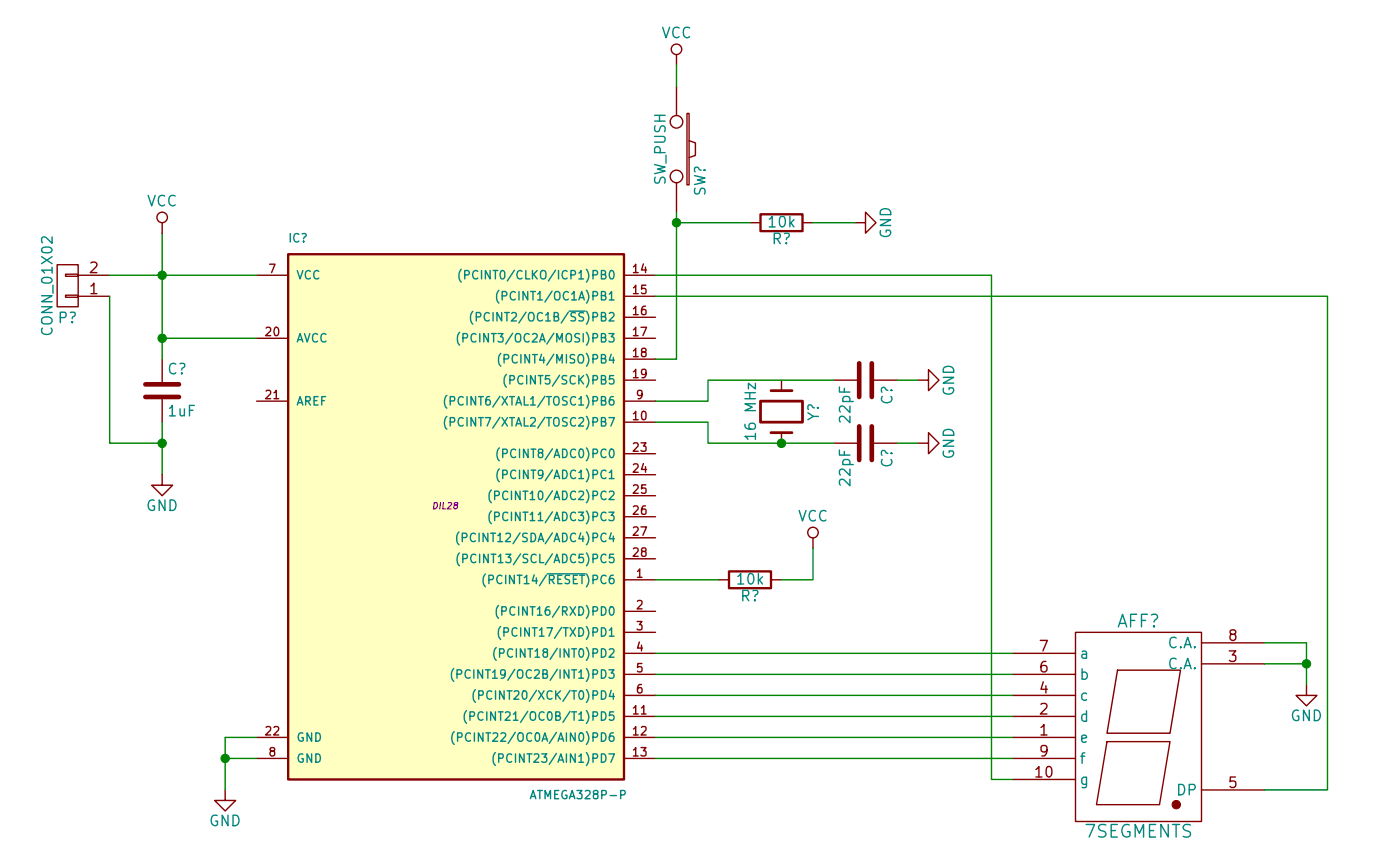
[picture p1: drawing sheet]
EESchema Schematic File Version 2
LIBS:power
LIBS:device
LIBS:transistors
LIBS:conn
LIBS:linear
LIBS:regul
LIBS:74xx
LIBS:cmos4000
LIBS:adc-dac
LIBS:memory
LIBS:xilinx
LIBS:microcontrollers
LIBS:dsp
LIBS:microchip
LIBS:analog_switches
LIBS:motorola
LIBS:texas
LIBS:intel
LIBS:audio
LIBS:interface
LIBS:digital-audio
LIBS:philips
LIBS:display
LIBS:cypress
LIBS:siliconi
LIBS:opto
LIBS:atmel
LIBS:contrib
LIBS:valves
EELAYER 25 0
EELAYER END
$Descr A4 11693 8268
encoding utf-8
Sheet 1 1
Title ""
Date ""
Rev ""
Comp ""
Comment1 ""
Comment2 ""
Comment3 ""
Comment4 ""
$EndDescr
$Comp
L ATMEGA328P-P IC?
U 1 1
P 3300 3450
F 0 "IC?" H 2550 4700 40  0000 L BNN
F 1 "ATMEGA328P-P" H 3700 2050 40  0000 L BNN
F 2 "DIL28" H 3300 3450 30  0000 C CIN
F 3 "" H 3300 3450 60  0000 C CNN
	1    3300 3450
	1    0    0    -1  
$EndComp
$Comp
L R R?
U 1 1
P 4900 2100
F 0 "R?" V 4980 2100 50  0000 C CNN
F 1 "10k" V 4900 2100 50  0000 C CNN
F 2 "" V 4830 2100 30  0000 C CNN
F 3 "" H 4900 2100 30  0000 C CNN
	1    4900 2100
	0    1    1    0   
$EndComp
$Comp
L 7SEGMENTS AFF?
U 1 1
P 6600 4550
F 0 "AFF?" H 6600 5100 60  0000 C CNN
F 1 "7SEGMENTS" H 6600 4100 60  0000 C CNN
F 2 "" H 6600 4550 60  0000 C CNN
F 3 "" H 6600 4550 60  0000 C CNN
	1    6600 4550
	1    0    0    -1  
$EndComp
$Comp
L R R?
U 1 1
P 4750 3800
F 0 "R?" V 4830 3800 50  0000 C CNN
F 1 "10k" V 4750 3800 50  0000 C CNN
F 2 "" V 4680 3800 30  0000 C CNN
F 3 "" H 4750 3800 30  0000 C CNN
	1    4750 3800
	0    1    1    0   
$EndComp
$Comp
L Crystal Y?
U 1 1
P 4900 3000
F 0 "Y?" H 4900 3150 50  0000 C CNN
F 1 "16 MHz" H 4900 2850 50  0000 C CNN
F 2 "" H 4900 3000 60  0000 C CNN
F 3 "" H 4900 3000 60  0000 C CNN
	1    4900 3000
	0    1    1    0   
$EndComp
$Comp
L C C?
U 1 1
P 5300 2850
F 0 "C?" H 5325 2950 50  0000 L CNN
F 1 "22pF" H 5325 2750 50  0000 L CNN
F 2 "" H 5338 2700 30  0000 C CNN
F 3 "" H 5300 2850 60  0000 C CNN
	1    5300 2850
	0    1    1    0   
$EndComp
$Comp
L C C?
U 1 1
P 5300 3150
F 0 "C?" H 5325 3250 50  0000 L CNN
F 1 "22pF" H 5325 3050 50  0000 L CNN
F 2 "" H 5338 3000 30  0000 C CNN
F 3 "" H 5300 3150 60  0000 C CNN
	1    5300 3150
	0    1    1    0   
$EndComp
$Comp
L SW_PUSH SW?
U 1 1
P 4400 1750
F 0 "SW?" H 4550 1860 50  0000 C CNN
F 1 "SW_PUSH" H 4400 1670 50  0000 C CNN
F 2 "" H 4400 1750 60  0000 C CNN
F 3 "" H 4400 1750 60  0000 C CNN
	1    4400 1750
	0    1    1    0   
$EndComp
Wire Wire Line
	4300 2950 4550 2950
Wire Wire Line
	4550 2950 4550 2850
Wire Wire Line
	4550 2850 5150 2850
Wire Wire Line
	4300 3050 4550 3050
Wire Wire Line
	4550 3050 4550 3150
Wire Wire Line
	4550 3150 5150 3150
Connection ~ 4900 3150
Wire Wire Line
	4400 2050 4400 2750
Wire Wire Line
	4400 2750 4300 2750
Wire Wire Line
	4750 2100 4400 2100
Connection ~ 4400 2100
Wire Wire Line
	6000 4650 4300 4650
Wire Wire Line
	6000 4550 4300 4550
Wire Wire Line
	6000 4450 4300 4450
Wire Wire Line
	6000 4350 4300 4350
Wire Wire Line
	6000 4250 4300 4250
Wire Wire Line
	4300 4150 6000 4150
Wire Wire Line
	4300 2350 5900 2350
Wire Wire Line
	5900 2350 5900 4750
Wire Wire Line
	5900 4750 6000 4750
$Comp
L GND #PWR?
U 1 1
P 5550 2850
F 0 "#PWR?" H 5550 2600 50  0001 C CNN
F 1 "GND" H 5550 2700 50  0000 C CNN
F 2 "" H 5550 2850 60  0000 C CNN
F 3 "" H 5550 2850 60  0000 C CNN
	1    5550 2850
	0    -1   -1   0   
$EndComp
$Comp
L GND #PWR?
U 1 1
P 5550 3150
F 0 "#PWR?" H 5550 2900 50  0001 C CNN
F 1 "GND" H 5550 3000 50  0000 C CNN
F 2 "" H 5550 3150 60  0000 C CNN
F 3 "" H 5550 3150 60  0000 C CNN
	1    5550 3150
	0    -1   -1   0   
$EndComp
Wire Wire Line
	5450 2850 5550 2850
Wire Wire Line
	5450 3150 5550 3150
$Comp
L C C?
U 1 1
P 1950 2900
F 0 "C?" H 1975 3000 50  0000 L CNN
F 1 "1uF" H 1975 2800 50  0000 L CNN
F 2 "" H 1988 2750 30  0000 C CNN
F 3 "" H 1950 2900 60  0000 C CNN
	1    1950 2900
	1    0    0    -1  
$EndComp
$Comp
L CONN_01X02 P?
U 1 1
P 1500 2400
F 0 "P?" H 1500 2550 50  0000 C CNN
F 1 "CONN_01X02" V 1600 2400 50  0000 C CNN
F 2 "" H 1500 2400 60  0000 C CNN
F 3 "" H 1500 2400 60  0000 C CNN
	1    1500 2400
	-1   0    0    1   
$EndComp
Wire Wire Line
	1700 2350 2400 2350
Wire Wire Line
	1700 2450 1700 3150
Wire Wire Line
	1700 3150 1950 3150
Wire Wire Line
	1950 3050 1950 3300
Wire Wire Line
	1950 2150 1950 2750
Wire Wire Line
	1950 2650 2400 2650
$Comp
L VCC #PWR?
U 1 1
P 1950 2150
F 0 "#PWR?" H 1950 2000 50  0001 C CNN
F 1 "VCC" H 1950 2300 50  0000 C CNN
F 2 "" H 1950 2150 60  0000 C CNN
F 3 "" H 1950 2150 60  0000 C CNN
	1    1950 2150
	1    0    0    -1  
$EndComp
Connection ~ 1950 2350
Connection ~ 1950 2650
$Comp
L VCC #PWR?
U 1 1
P 4400 1350
F 0 "#PWR?" H 4400 1200 50  0001 C CNN
F 1 "VCC" H 4400 1500 50  0000 C CNN
F 2 "" H 4400 1350 60  0000 C CNN
F 3 "" H 4400 1350 60  0000 C CNN
	1    4400 1350
	1    0    0    -1  
$EndComp
Wire Wire Line
	4400 1350 4400 1450
$Comp
L GND #PWR?
U 1 1
P 1950 3300
F 0 "#PWR?" H 1950 3050 50  0001 C CNN
F 1 "GND" H 1950 3150 50  0000 C CNN
F 2 "" H 1950 3300 60  0000 C CNN
F 3 "" H 1950 3300 60  0000 C CNN
	1    1950 3300
	1    0    0    -1  
$EndComp
Connection ~ 1950 3150
$Comp
L GND #PWR?
U 1 1
P 2250 4800
F 0 "#PWR?" H 2250 4550 50  0001 C CNN
F 1 "GND" H 2250 4650 50  0000 C CNN
F 2 "" H 2250 4800 60  0000 C CNN
F 3 "" H 2250 4800 60  0000 C CNN
	1    2250 4800
	1    0    0    -1  
$EndComp
Wire Wire Line
	2400 4650 2250 4650
Wire Wire Line
	2250 4550 2250 4800
Wire Wire Line
	2400 4550 2250 4550
Connection ~ 2250 4650
$Comp
L VCC #PWR?
U 1 1
P 5050 3650
F 0 "#PWR?" H 5050 3500 50  0001 C CNN
F 1 "VCC" H 5050 3800 50  0000 C CNN
F 2 "" H 5050 3650 60  0000 C CNN
F 3 "" H 5050 3650 60  0000 C CNN
	1    5050 3650
	1    0    0    -1  
$EndComp
Wire Wire Line
	5050 3650 5050 3800
Wire Wire Line
	5050 3800 4900 3800
Wire Wire Line
	4600 3800 4300 3800
$Comp
L GND #PWR?
U 1 1
P 7400 4300
F 0 "#PWR?" H 7400 4050 50  0001 C CNN
F 1 "GND" H 7400 4150 50  0000 C CNN
F 2 "" H 7400 4300 60  0000 C CNN
F 3 "" H 7400 4300 60  0000 C CNN
	1    7400 4300
	1    0    0    -1  
$EndComp
Wire Wire Line
	7200 4200 7400 4200
Wire Wire Line
	7400 4100 7400 4300
Wire Wire Line
	7200 4100 7400 4100
Connection ~ 7400 4200
Wire Wire Line
	4300 2450 7500 2450
Wire Wire Line
	7500 2450 7500 4800
Wire Wire Line
	7500 4800 7200 4800
$Comp
L GND #PWR?
U 1 1
P 5250 2100
F 0 "#PWR?" H 5250 1850 50  0001 C CNN
F 1 "GND" H 5250 1950 50  0000 C CNN
F 2 "" H 5250 2100 60  0000 C CNN
F 3 "" H 5250 2100 60  0000 C CNN
	1    5250 2100
	0    -1   -1   0   
$EndComp
Wire Wire Line
	5250 2100 5050 2100
$EndSCHEMATC
